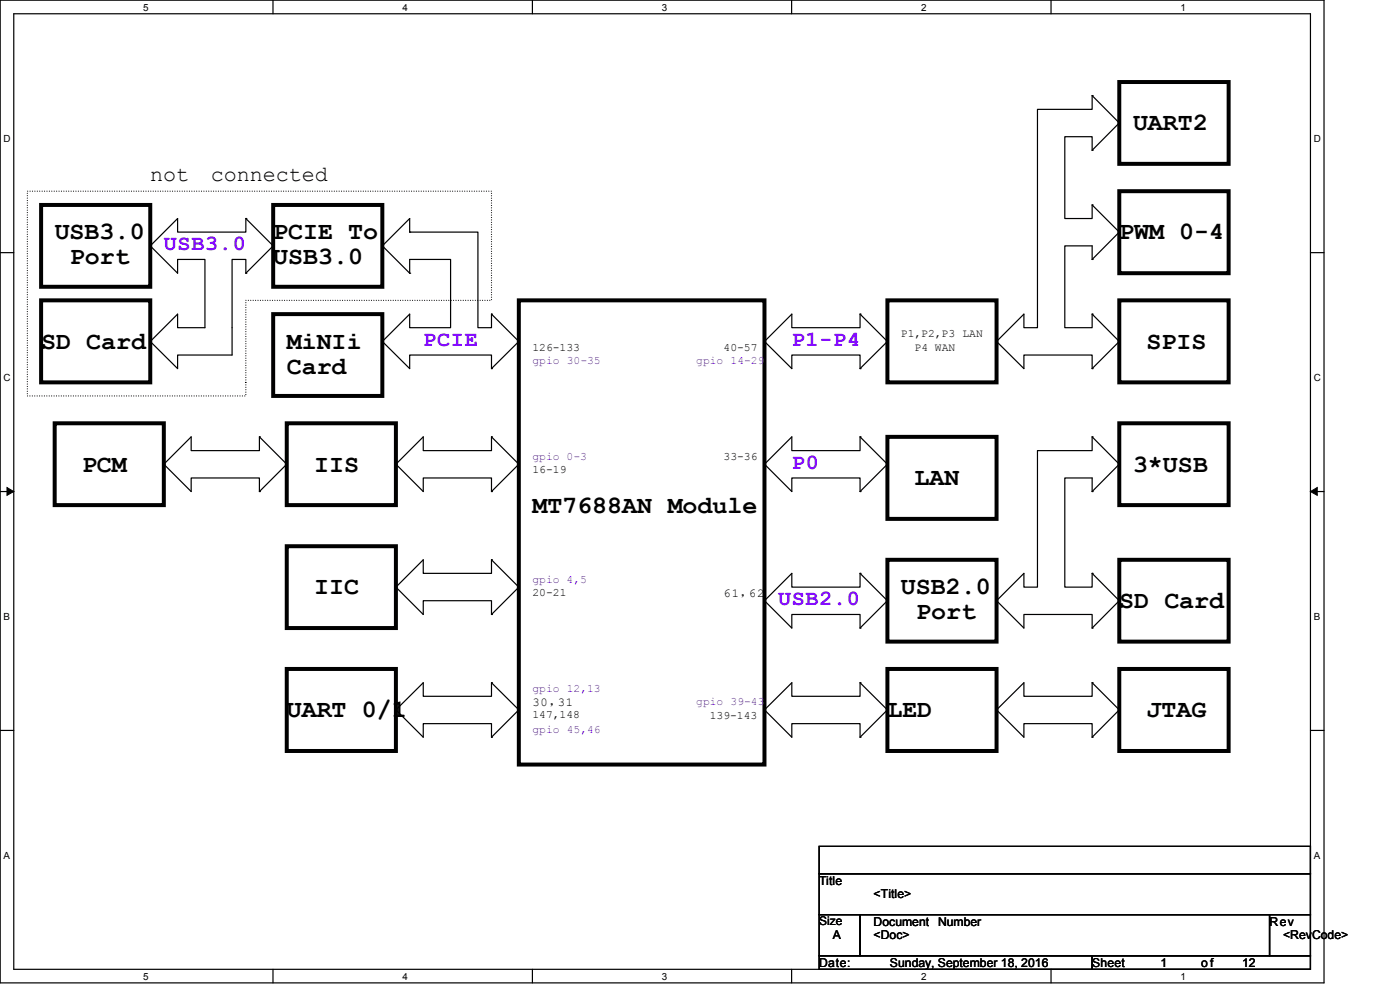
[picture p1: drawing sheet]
<svg xmlns="http://www.w3.org/2000/svg" width="297mm" height="210mm" viewBox="0 0 297 210" stroke-linecap="round" stroke-linejoin="round" font-family="sans-serif">
<path d="M0 0h280.9v208.5h-280.9zM2.9 2.9h275.1v202.7h-275.1z" fill="none" stroke="#000" stroke-width=".25"/>
<g fill="#fff">
<path d="M30.4 .3h1.1v2.4h-1.1z"/>
<path d="M30.4 205.9h1.1v2.3h-1.1z"/>
</g>
<path d="M57.9 0v2.9M57.9 205.6v2.9" fill="none" stroke="#000" stroke-width=".25"/>
<g fill="#fff">
<path d="M85.4 .3h1.1v2.4h-1.1z"/>
<path d="M85.4 205.9h1.1v2.3h-1.1z"/>
</g>
<path d="M112.9 0v2.9M112.9 205.6v2.9" fill="none" stroke="#000" stroke-width=".25"/>
<g fill="#fff">
<path d="M140.4 .3h1.2v2.4h-1.2z"/>
<path d="M140.4 205.9h1.2v2.3h-1.2z"/>
</g>
<path d="M167.9 0v2.9M167.9 205.6v2.9" fill="none" stroke="#000" stroke-width=".25"/>
<g fill="#fff">
<path d="M195.4 .3h1.2v2.4h-1.2z"/>
<path d="M195.4 205.9h1.2v2.3h-1.2z"/>
</g>
<path d="M223 0v2.9M223 205.6v2.9" fill="none" stroke="#000" stroke-width=".25"/>
<g fill="#fff">
<path d="M250.4 .3h1.2v2.4h-1.2z"/>
<path d="M250.4 205.9h1.2v2.3h-1.2z"/>
<path d="M.8 28.2h1.4v2.4h-1.4z"/>
<path d="M278.7 28.2h1.5v2.4h-1.5z"/>
<path d="M.8 78.9h1.4v2.3h-1.4z"/>
<path d="M278.7 78.9h1.5v2.3h-1.5z"/>
</g>
<path d="M0 53.6h2.9M278 53.6h2.9" fill="none" stroke="#000" stroke-width=".25"/>
<g fill="#fff">
<path d="M.8 129.6h1.3v2.3h-1.3z"/>
<path d="M278.7 129.6h1.4v2.3h-1.4z"/>
</g>
<path d="M0 104.3h2.9M278 104.3h2.9" fill="none" stroke="#000" stroke-width=".25"/>
<path d="M1.5 103.4l1.4 .9-1.4 .8zM278 104.3l1.4-.9v1.7z" fill="#000" stroke="#000" stroke-width=".21"/>
<g fill="#fff">
<path d="M.8 180.3h1.3v2.3h-1.3z"/>
<path d="M278.7 180.3h1.4v2.3h-1.4z"/>
</g>
<g fill="none" stroke="#000" stroke-width=".25">
<path d="M231.7 20.3v2.9h-11.6v46.3h-2.9v-2.9l-5.8 5.8M231.7 31.9v-2.9h-5.8v17.4h5.8v-2.9M231.7 20.3h.1M231.7 31.9h.1M231.7 20.3l5.7 5.8-5.7 5.8M31.9 52.2h.1M31.9 52.2l5.8 5.8v-3h5.8v14.5h-5.8v-2.9l-5.8 5.8M52.2 46.4h.1M52.2 58h.1M52.2 46.4v2.8h-14.5v-2.8l-5.8 5.8M52.2 58v-3h-3v20.3h-11.5v2.9l-5.8-5.8M52.2 46.4l5.8 5.8-5.8 5.8"/>
<path d="M81.1 52.2h.1M81.1 52.2l5.8 5.8M86.9 49.2h14.5v20.3h2.9v-2.9M86.9 58v-3h8.7v14.5h-8.7v-2.9l-5.8 5.8M86.9 58h.1M86.9 49.2h.1M86.9 49.2v-2.8l-5.8 5.8M231.7 43.5h.1M231.7 55h.1M231.7 55v-2.8h-5.8v17.3h5.8v-2.9M231.7 43.5l5.7 5.7-5.7 5.8M31.9 72.4h.1"/>
<path d="M81.1 72.4h.1M81.1 72.4l5.8 5.8v-2.9h17.4v2.9M104.3 66.6h.1M104.3 78.2h.1M104.3 66.6l5.8 5.8-5.8 5.8M162.2 72.4h.1M162.2 72.4l5.8 5.8v-2.9h14.5v2.9M182.5 66.6h.1M182.5 78.2h.1M182.5 66.6v2.9h-14.5v-2.9l-5.8 5.8M182.5 66.6l5.8 5.8-5.8 5.8M211.4 72.4h.1"/>
<path d="M211.4 72.4l5.8 5.8v-2.9h14.5v2.9M231.7 66.6h.1M231.7 78.2h.1M231.7 66.6l5.7 5.8-5.7 5.8M34.8 98.5h.1M34.8 98.5l5.8 5.8v-2.9h14.4v2.9M55 92.7h.1M55 92.7v2.9h-14.4v-2.9l-5.8 5.8M55 92.7l5.8 5.8-5.8 5.8M84 98.5h.1M84 98.5l5.8 5.8v-2.9h14.5v2.9M104.3 92.7h.1"/>
<path d="M104.3 92.7v2.9h-14.5v-2.9l-5.8 5.8M104.3 92.7l5.8 5.8-5.8 5.8M162.2 98.5h.1M162.2 98.5l5.8 5.8v-2.9h14.5v2.9M182.5 92.7h.1M182.5 92.7v2.9h-14.5v-2.9l-5.8 5.8M182.5 92.7l5.8 5.8-5.8 5.8M231.7 92.7h.1M231.7 92.7v2.9h-11.6v28.9h-2.9v-2.9l-5.8 5.8M231.7 92.7l5.7 5.8-5.7 5.8M55 104.3h.1M104.3 104.3h.1"/>
<path d="M104.3 118.7h.1M104.3 118.7v2.9h-14.5v-2.9l-5.8 5.8M104.3 118.7l5.8 5.8-5.8 5.8M182.5 104.3h.1M231.7 104.3h.1M231.7 104.3v-2.9h-5.8v23.1h5.8v-2.9M84 124.5h.1M84 124.5l5.8 5.8v-2.9h14.5v2.9M104.3 130.3h.1M162.2 127.4h.1M162.2 127.4l5.8 5.8v-2.9h14.5v2.9M182.5 121.6h.1"/>
<path d="M182.5 133.2h.1M182.5 121.6v2.9h-14.5v-2.9l-5.8 5.8M182.5 121.6l5.8 5.8-5.8 5.8M211.4 127.4h.1M211.4 127.4l5.8 5.8v-2.9h14.5v2.9M231.7 121.6h.1M231.7 133.2h.1M231.7 121.6l5.7 5.8-5.7 5.8M0 154.9h2.9M84 150.6l5.8 5.8v-2.9h14.5v2.9M84 150.6h.1M104.3 156.4h.1"/>
<path d="M104.3 144.8h.1M104.3 144.8v2.9h-14.5v-2.9l-5.8 5.8M104.3 144.8l5.8 5.8-5.8 5.8M162.2 150.6h.1M162.2 150.6l5.8 5.8v-2.9h14.5v2.9M182.5 144.8h.1M182.5 156.4h.1M182.5 144.8v2.9h-14.5v-2.9l-5.8 5.8M182.5 144.8l5.8 5.8-5.8 5.8M211.4 150.6h.1M211.4 150.6l5.8 5.8v-2.9h14.5v2.9M231.7 144.8h.1"/>
<path d="M231.7 156.4h.1M231.7 144.8v2.9h-14.5v-2.9l-5.8 5.8M231.7 144.8l5.7 5.8-5.7 5.8M278 154.9h2.9M173.8 179.5h104.2v5.8h-104.2zM173.8 185.3h104.2v8.7h-104.2zM173.8 194h8.7v8.7h-8.7zM182.5 194h86.8v8.7h-86.8zM269.3 194h8.7v8.7h-8.7zM173.8 202.7h57.9v2.9h-57.9zM231.7 202.7h46.3v2.9h-46.3z"/>
</g>
<g fill="none" stroke="#000" stroke-width=".85">
<path d="M237.4 17.4h23.2v17.4h-23.2zM8.7 43.5h23.2v17.3h-23.2zM58 43.5h23.1v17.3h-23.1zM237.4 40.6h23.2v17.4h-23.2zM8.7 63.7h23.2v17.4h-23.2zM58 66.6h23.1v17.4h-23.1zM110.1 63.7h52.1v98.5h-52.1zM188.3 63.7h23.1v17.4h-23.1zM237.4 63.7h23.2v17.4h-23.2zM11.6 89.8h23.2v17.3h-23.2zM60.8 89.8h23.2v17.3h-23.2zM188.3 92.7h23.1v17.4h-23.1z"/>
<path d="M237.4 89.8h23.2v17.3h-23.2zM60.8 115.9h23.2v17.3h-23.2zM188.3 118.7h23.1v17.4h-23.1zM237.4 118.7h23.2v17.4h-23.2zM60.8 141.9h23.2v17.4h-23.2zM188.3 141.9h23.1v17.4h-23.1zM237.4 141.9h23.2v17.4h-23.2z"/>
</g>
<path d="M5.8 40.6h98.5v23.1h-52.1v20.3h-46.4z" fill="none" stroke="#000" stroke-width=".25" stroke-dasharray="0 .5"/>
<g font-size="5.3">
<text x="240.4" y="27.6">UART2</text>
<text x="11.6" y="50.8">USB3.0</text>
<text x="58" y="50.8">PCIE To</text>
<text x="237.4" y="50.8">PWM 0-4</text>
<text x="14.8" y="56.1">Port</text>
<text x="58" y="56.1">USB3.0</text>
<text x="8.7" y="74">SD Card</text>
<text x="60.8" y="74">MiNIi</text>
<text x="243.2" y="74">SPIS</text>
<text x="60.8" y="79.2">Card</text>
<text x="17.4" y="100">PCM</text>
<text x="66.6" y="100">IIS</text>
<text x="240.4" y="100">3*USB</text>
<text x="194" y="102.9">LAN</text>
<text x="112.9" y="108.7">MT7688AN Module</text>
<text x="66.6" y="126.1">IIC</text>
<text x="191.1" y="126.1">USB2.0</text>
<text x="194.3" y="131.4">Port</text>
<text x="237.4" y="129">SD Card</text>
<text x="60.8" y="152.1">UART 0/1</text>
<text x="188.3" y="152.1">LED</text>
<text x="243.2" y="152.1">JTAG</text>
</g>
<g font-size="4.6">
<text x="31.9" y="38.4">not</text>
<text x="44.7" y="38.4">connected</text>
</g>
<g font-size="4.6" fill="#8000ff">
<text x="34.8" y="53.1">USB3.0</text>
<text x="89.8" y="73.4">PCIE</text>
<text x="168" y="73.4">P1-P4</text>
<text x="168" y="99.4">P0</text>
<text x="165.1" y="128.4">USB2.0</text>
</g>
<g font-size="2.6">
<text x="153.5" y="126.6">61，</text>
<text x="158.9" y="126.6">62</text>
<text x="112.9" y="149.8">30，</text>
<text x="118.3" y="149.8">31</text>
<text x="173.8" y="187.7">Title</text>
<text x="185.3" y="190.6">&lt;Title&gt;</text>
<text x="185.3" y="196.3">Document</text>
<text x="199" y="196.3">Number</text>
<text x="269.3" y="196.3">Rev</text>
<text x="176.7" y="199.3">A</text>
<text x="185.3" y="199.3">&lt;Doc&gt;</text>
<text x="272.2" y="199.3">&lt;RevCode&gt;</text>
<text x="173.8" y="205.1">Date:</text>
<text x="188.8" y="205.1">Sunday, September 18, 2016</text>
<text x="231.7" y="205.1">Sheet</text>
<text x="246.2" y="205.1">1</text>
<text x="254.8" y="205.1">of</text>
<text x="263.5" y="205.1">12</text>
</g>
<text font-size="2.5" x="173.8" y="196.3">Size</text>
<g font-size="2.4">
<text x="191.1" y="71.5">P1,P2,P3 LAN</text>
<text x="112.9" y="74.4">126-133</text>
<text x="153.5" y="74.4">40-57</text>
<text x="194" y="74.4">P4 WAN</text>
<text x="112.9" y="100.4">16-19</text>
<text x="153.5" y="97.5">33-36</text>
<text x="112.9" y="126.5">20-21</text>
<text x="112.9" y="152.2">147,148</text>
<text x="150.6" y="152.5">139-143</text>
</g>
<g font-size="2.4" fill="#8000ff">
<text x="112.9" y="77.3">gpio 30-35</text>
<text x="147.7" y="77.3">gpio 14-29</text>
<text x="112.9" y="97.5">gpio 0-3</text>
<text x="112.9" y="123.6">gpio 4,5</text>
<text x="112.9" y="146.8">gpio 12,13</text>
<text x="147.7" y="149.6">gpio 39-43</text>
<text x="112.9" y="155.4">gpio 45,46</text>
</g>
<g font-size="2.1">
<text x="30.4" y="2.2">5</text>
<text x="85.4" y="2.2">4</text>
<text x="140.4" y="2.2">3</text>
<text x="195.4" y="2.2">2</text>
<text x="250.5" y="2.2">1</text>
<text x=".8" y="30.1">D</text>
<text x="278.7" y="30.1">D</text>
<text x=".8" y="80.8">C</text>
<text x="278.7" y="80.8">C</text>
<text x=".8" y="131.5">B</text>
<text x="278.7" y="131.5">B</text>
<text x=".8" y="182.2">A</text>
<text x="278.7" y="182.2">A</text>
<text x="30.4" y="207.8">5</text>
<text x="85.4" y="207.8">4</text>
<text x="140.4" y="207.8">3</text>
<text x="195.4" y="207.8">2</text>
<text x="250.5" y="207.8">1</text>
</g>
</svg>
